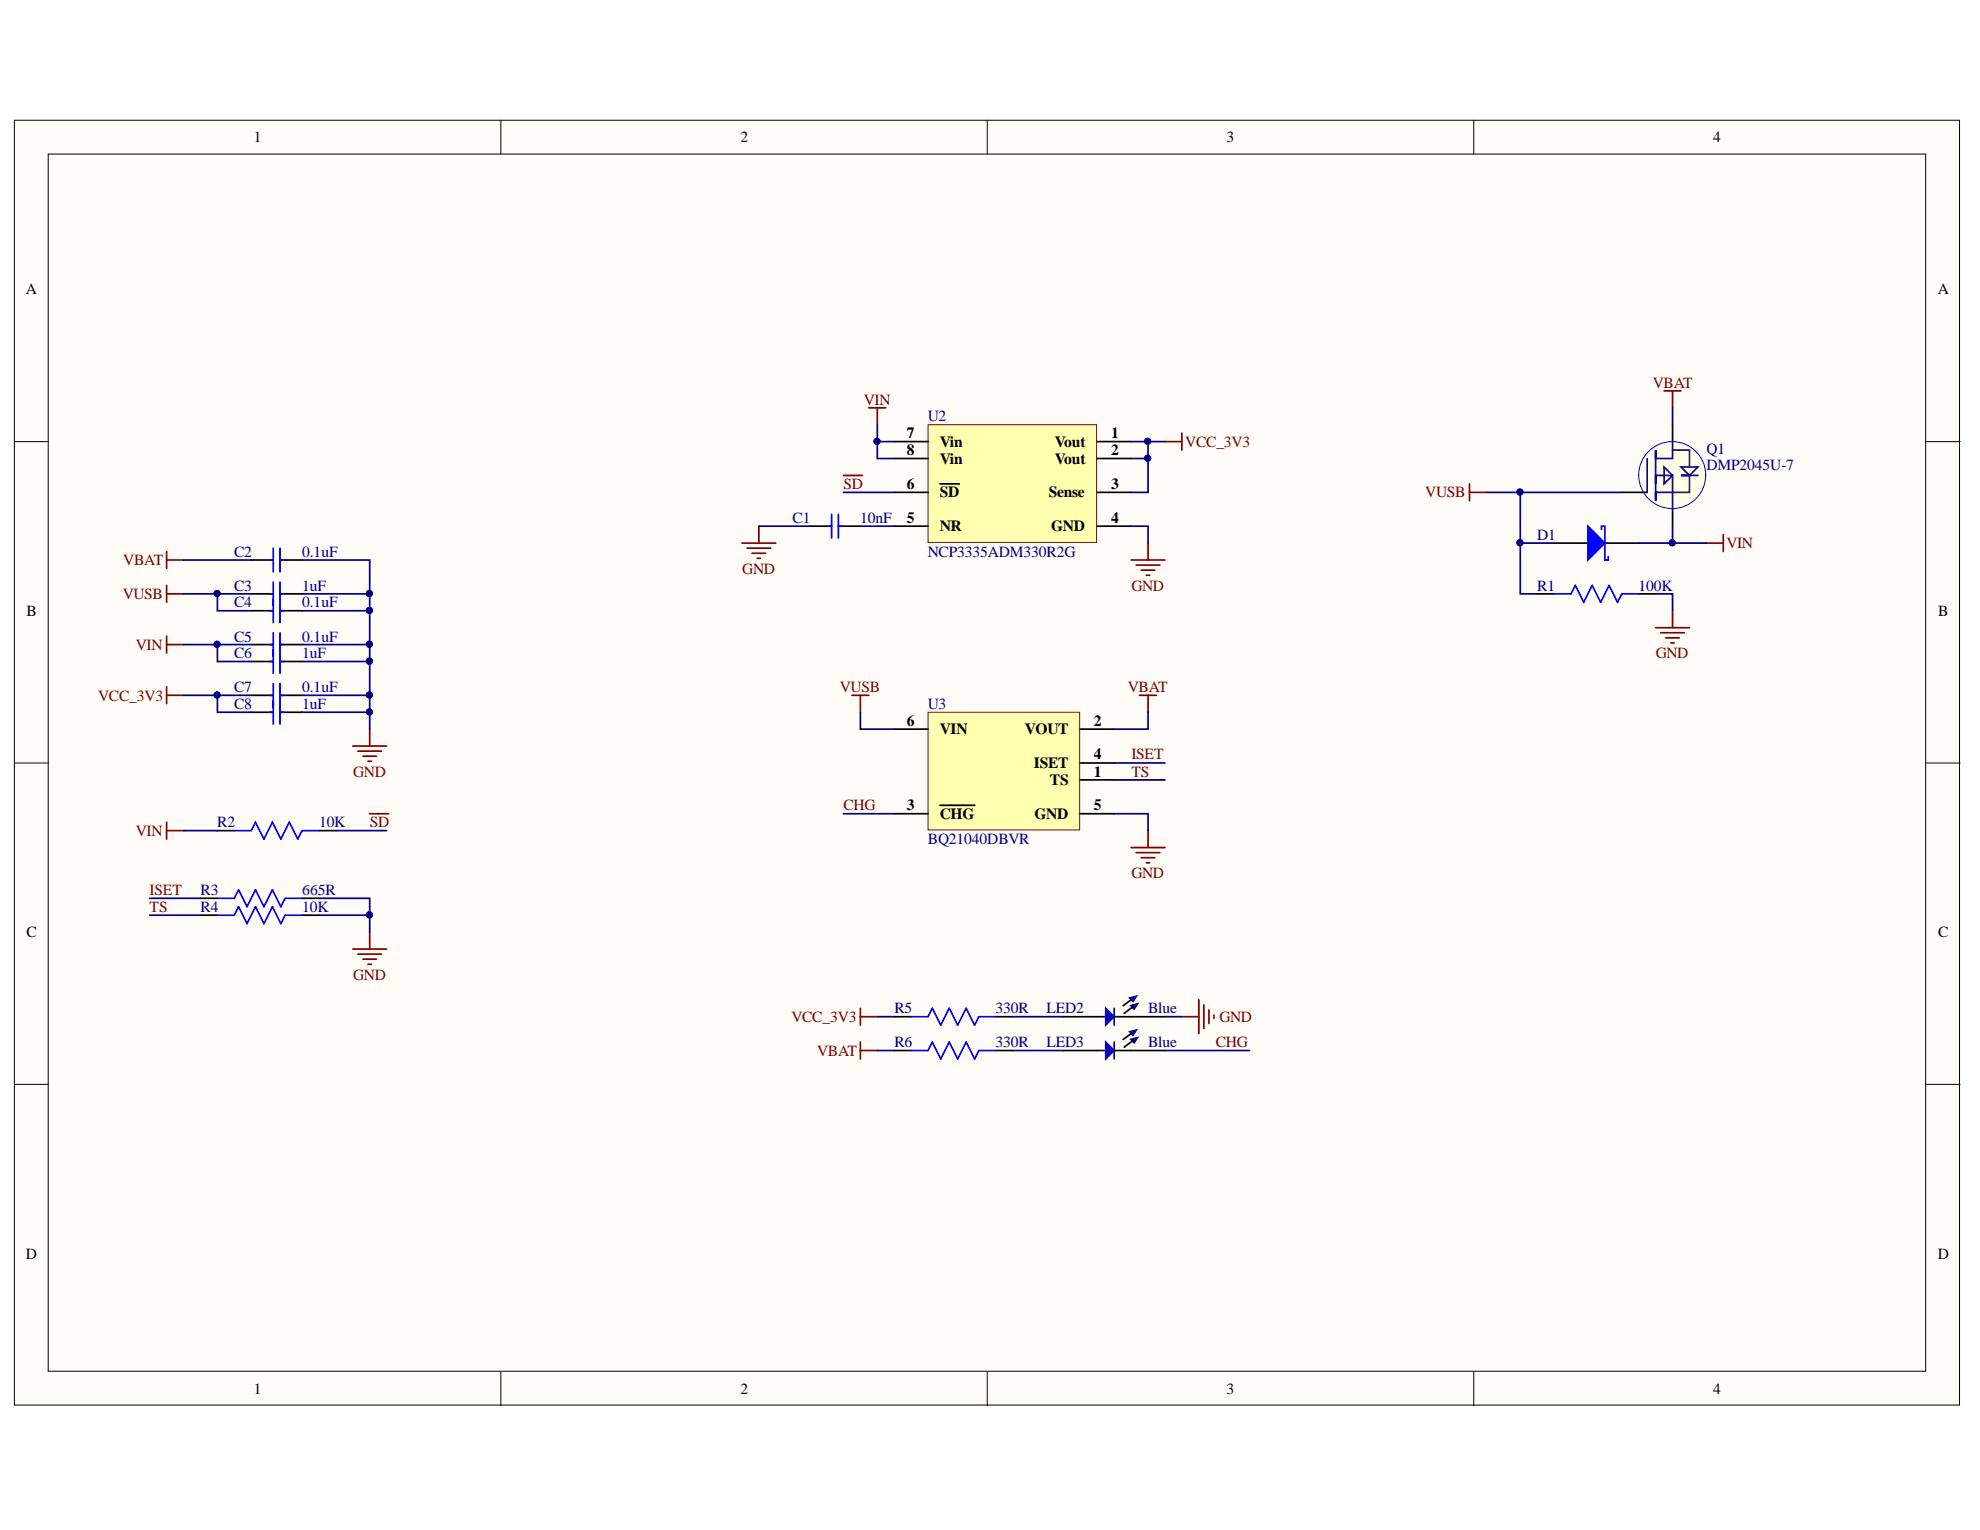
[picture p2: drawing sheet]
<svg xmlns="http://www.w3.org/2000/svg" width="279mm" height="216mm" viewBox="0 0 279 216" stroke-linecap="round" stroke-linejoin="round" font-family="sans-serif">
<g fill="#fffcf8" stroke="#000" stroke-width=".14">
<path d="M2 17h274.5v181.3h-274.5z"/>
<path d="M6.8 21.7h264.9v171.8h-264.9z"/>
</g>
<path d="M70.7 17v4.7M139.3 17v4.7M208 17v4.7M2 62.3h4.8M271.8 62.3h4.8M2 107.7h4.8M271.8 107.7h4.8M2 153h4.8M271.8 153h4.8M70.7 193.6v4.8M139.3 193.6v4.8M208 193.6v4.8" fill="none" stroke="#000" stroke-width=".14"/>
<path d="M234.8 55.2h2.4M236 55.2v2.3M207.4 68.3v2.4M207.4 69.5h2.4M240.8 76.6h2.4M243.2 75.4v2.4M233.6 88.6h4.8M234.3 89.3h3.4M235.1 90h1.9M235.8 90.7h.5M236 86.2v2.4" fill="none" stroke="#800000" stroke-width=".24"/>
<path d="M131 59.9h23.7v16.6h-23.7z" fill="#ffffb0" stroke="#800000" stroke-width=".14"/>
<g fill="none" stroke="#000" stroke-width=".24">
<path d="M35.5 79h3.1M39.5 79h3.1M114.2 74.3h3.2M118.3 74.3h3.1M126.2 62.3h4.8M126.2 64.7h4.8M126.2 69.5h4.8M126.2 74.3h4.8M132.6 68.3h2.8M154.8 62.3h4.8M154.8 64.7h4.8M154.8 69.5h4.8"/>
<path d="M154.8 74.3h4.8M35.5 83.8h3.1M35.5 86.2h3.1M35.5 91h3.1M35.5 93.3h3.1M35.5 98.1h3.1M39.5 83.8h3.1M39.5 86.2h3.1M39.5 91h3.1M39.5 93.3h3.1M39.5 98.1h3.1M30.7 117.2h2.4"/>
<path d="M35.5 100.5h3.1M39.5 100.5h3.1M45 117.2h2.4M126.2 143.5h2.4M126.2 148.2h2.4M140.5 143.5h2.4M140.5 148.2h2.4M150.1 143.5h5.9M159.6 143.5h4.8"/>
</g>
<g fill="none" stroke="#800000" stroke-width=".24">
<path d="M122.6 57.5h2.4M123.8 57.5v2.4M23.5 79h2.4M23.5 77.8v2.4M104.7 76.6h4.8M105.4 77.4h3.4M106.1 78.1h1.9M106.8 78.8h.5M107.1 74.3v2.3M119 67.1h2.7M159.6 79h4.8M160.3 79.7h3.4"/>
<path d="M162 76.6v2.4M164.4 62.3h2.4M166.8 61.1v2.4M23.5 82.6v2.4M23.5 89.8v2.4M23.5 96.9v2.4M23.5 91h2.4M23.5 98.1h2.4M23.5 83.8h2.4M120.2 98.1h2.4M121.4 98.1v2.4M160.8 98.1h2.4"/>
<path d="M161 80.5h2M161.8 81.2h.4M162 98.1v2.4M23.5 116v2.4M23.5 117.2h2.4M49.8 105.3h4.8M50.5 106h3.3M51.2 106.7h1.9M51.9 107.4h.5M52.2 102.9v2.4M52.2 114.8h2.6M159.6 119.6h4.8"/>
<path d="M162 117.2v2.4M49.8 133.9h4.8M50.5 134.6h3.3M51.2 135.4h1.9M51.9 136.1h.5M52.2 131.5v2.4M160.3 120.3h3.4M161 121h2M161.8 121.7h.4M121.4 143.5h2.4M121.4 142.3v2.4M121.4 147v2.4"/>
<path d="M121.4 148.2h2.4M166.8 143.5h2.4M169.2 141.1v4.8M169.9 141.8v3.3M170.6 142.5v1.9M171.3 143.2v.5"/>
</g>
<g fill="none" stroke="#00f" stroke-width=".24">
<path d="M38.1 79h.5M38.6 77.4v3.3M39.5 77.4v3.3M39.5 79h.5M116.9 74.3h.5M117.4 72.6v3.3M118.3 72.6v3.3M118.3 74.3h.5M38.1 83.8h.5M38.1 86.2h.5M38.1 91h.5M38.1 93.3h.5"/>
<path d="M38.1 98.1h.5M38.6 82.1v5.8M38.6 89.3v5.7M38.6 96.4v5.8M39.5 82.1v5.8M39.5 89.3v5.7M39.5 96.4v5.8M39.5 83.8h.5M39.5 86.2h.5M39.5 91h.5M39.5 93.3h.5M39.5 98.1h.5"/>
<path d="M33.1 117.2h2.4l.6-1.2 1.1 2.4 1.2-2.4 1.2 2.4 1.2-2.4 1.2 2.4 .6-1.2h2.4M38.1 100.5h.5M39.5 100.5h.5M128.6 143.5h2.4l.6-1.2 1.2 2.4 1.1-2.4 1.2 2.4 1.2-2.4 1.2 2.4 .6-1.2h2.4M128.6 148.2h2.4l.6-1.2 1.2 2.4 1.1-2.4 1.2 2.4 1.2-2.4 1.2 2.4 .6-1.2h2.4"/>
</g>
<path d="M156 142.3l1.2 1.2-1.2 1.2z" fill="#0c0087"/>
<path d="M156 142.3l1.2 1.2-1.2 1.2z" fill="none" stroke="#00f" stroke-width=".24"/>
<path d="M157.2 142.3v2.4" fill="none" stroke="#11037f" stroke-width=".24"/>
<path d="M157.2 143.5h2.4M159.6 141.1l-1.1 .8" fill="none" stroke="#000" stroke-width=".24"/>
<path d="M159.3 140.8l1.1-.3-.5 .9z" fill-rule="evenodd" fill="#0c0087"/>
<path d="M159.3 140.8l1.1-.3-.5 .9z" fill="none" stroke="#0c0087" stroke-width=".14"/>
<path d="M159.5 141.9l1.1-.3-.5 .8z" fill="#0c0087"/>
<path d="M159.5 141.9l1.1-.3-.5 .8z" fill="none" stroke="#0c0087" stroke-width=".14"/>
<path d="M150.1 148.2h5.9M159.6 148.2h4.8M159.8 142.1l-1.2 .9" fill="none" stroke="#000" stroke-width=".24"/>
<path d="M156 147l1.2 1.2-1.2 1.2z" fill="#0c0087"/>
<path d="M156 147l1.2 1.2-1.2 1.2z" fill="none" stroke="#00f" stroke-width=".24"/>
<path d="M157.2 147v2.4" fill="none" stroke="#11037f" stroke-width=".24"/>
<path d="M157.2 148.2h2.4M159.6 145.9l-1.1 .8" fill="none" stroke="#000" stroke-width=".24"/>
<path d="M159.3 145.6l1.1-.3-.5 .8z" fill-rule="evenodd" fill="#0c0087"/>
<path d="M159.3 145.6l1.1-.3-.5 .8z" fill="none" stroke="#0c0087" stroke-width=".14"/>
<path d="M159.5 146.6l1.1-.2-.5 .8z" fill="#0c0087"/>
<path d="M159.5 146.6l1.1-.2-.5 .8z" fill="none" stroke="#0c0087" stroke-width=".14"/>
<path d="M28.3 126.8h2.4M28.3 129.1h2.4M42.6 126.8h2.4M42.6 129.1h2.4M159.8 146.9l-1.2 .9" fill="none" stroke="#000" stroke-width=".24"/>
<path d="M30.7 126.8h2.4l.6-1.2 1.2 2.4 1.2-2.4 1.1 2.4 1.2-2.4 1.2 2.4 .6-1.2h2.4M30.7 129.1h2.4l.6-1.1 1.2 2.3 1.2-2.3 1.1 2.3 1.2-2.3 1.2 2.3 .6-1.2h2.4" fill="none" stroke="#00f" stroke-width=".24"/>
<path d="M131 100.5h21.4v16.6h-21.4z" fill="#ffffb0" stroke="#800000" stroke-width=".14"/>
<path d="M126.2 102.9h4.8M126.2 114.8h4.8M132.6 113.6h4.9M152.4 110.1h4.8M152.4 102.9h4.8M152.4 114.8h4.8M152.4 107.7h4.8" fill="none" stroke="#000" stroke-width=".24"/>
<circle cx="236" cy="67" r="4.7" fill="#ffffe8" stroke="#00f" stroke-width=".14"/>
<path d="M236 59.9v2.4M219.3 76.6h4.8M226.5 76.6h4.7M228.9 69.5h3.5M236 71.9v2.4" fill="none" stroke="#000" stroke-width=".24"/>
<path d="M232.4 64.7v4.8M233.6 68.3v2.4v-1.2h2.4v2.4M234.8 65.9l1.2 1.2-1.2 1.2zM236 62.3v2.4h-2.4v-1.2v4.8v-1.2h2.4v2.4M237.2 65.9h2.4l-1.2 1.2zM238.4 67.1h-1.2h2.4" fill="none" stroke="#0c0087" stroke-width=".24"/>
<path d="M236 63.5h2.4v2.4M238.4 67.1v2.4h-2.4" fill="none" stroke="#20124d" stroke-width=".24"/>
<path d="M224.1 74.3l2.4 2.3-2.4 2.4z" fill="#00f"/>
<path d="M224.1 74.3l2.4 2.3-2.4 2.4zM226 74.7v-.4h.5v4.7h.4v-.5M219.3 83.8h2.4l.6-1.2 1.2 2.4 1.2-2.4 1.2 2.4 1.2-2.4 1.2 2.4 .6-1.2h2.3" fill="none" stroke="#00f" stroke-width=".24"/>
<path d="M216.9 83.8h2.4M231.2 83.8h2.4" fill="none" stroke="#000" stroke-width=".24"/>
<g fill="none" stroke="#000080" stroke-width=".24">
<path d="M123.8 59.9v2.4M236 57.5v2.4M25.9 79h9.6M42.6 79h9.6v4.8M107.1 74.3h7.1M119 69.5h7.2M121.4 74.3h4.8M126.2 62.3h-2.4v2.4h2.4M159.6 62.3h4.8M159.6 74.3h2.4v2.3M162 62.3v2.4h-2.4M162 64.7v4.8h-2.4"/>
<path d="M209.8 69.5h4.7M214.5 76.6h4.8M228.9 69.5h-14.4v14.3h2.4M236 74.3v2.3h-4.8M236 76.6h4.8M25.9 91h9.6M25.9 98.1h9.6M25.9 83.8h4.8M30.7 91v2.3h4.8M30.7 98.1v2.4h4.8M35.5 83.8h-4.8v2.4h4.8M42.6 91h9.6v9.5h-9.6"/>
<path d="M42.6 83.8h9.6v2.4M42.6 86.2h9.6v4.8M42.6 98.1h9.6M42.6 93.3h9.6M233.6 83.8h2.4v2.4M25.9 117.2h4.8M47.4 117.2h7.2M52.2 100.5v2.4M119 114.8h7.2M121.4 100.5v2.4h4.8M157.2 114.8h4.8v2.4M157.2 110.1h7.2"/>
<path d="M157.2 107.7h7.2M162 100.5v2.4h-4.8M21.1 129.1h7.2M21.1 126.8h7.2M45 126.8h7.2v2.3h-7.2M52.2 129.1v2.4M123.8 143.5h2.4M123.8 148.2h2.4M142.9 143.5h7.2M142.9 148.2h7.2M164.4 143.5h2.4M164.4 148.2h11.9"/>
</g>
<g fill="#000080" stroke="#000080" stroke-width=".14">
<circle cx="214.5" cy="69.4" r=".43"/>
<circle cx="214.5" cy="76.6" r=".43"/>
<circle cx="236" cy="76.6" r=".43"/>
<circle cx="162" cy="62.3" r=".43"/>
<circle cx="162" cy="64.7" r=".43"/>
<circle cx="123.7" cy="62.3" r=".43"/>
<circle cx="30.6" cy="90.9" r=".43"/>
<circle cx="30.6" cy="98.1" r=".43"/>
<circle cx="52.1" cy="90.9" r=".43"/>
<circle cx="52.1" cy="93.3" r=".43"/>
<circle cx="52.1" cy="98.1" r=".43"/>
<circle cx="52.1" cy="100.5" r=".43"/>
<circle cx="52.1" cy="129.1" r=".43"/>
<circle cx="52.1" cy="83.8" r=".43"/>
<circle cx="52.1" cy="86.1" r=".43"/>
<circle cx="30.6" cy="83.8" r=".43"/>
</g>
<g font-size="2.2">
<text x="35.8" y="20.1">1</text>
<text x="104.5" y="20.1">2</text>
<text x="173.1" y="20.1">3</text>
<text x="241.8" y="20.1">4</text>
<text x="3.6" y="41.5">A</text>
<text x="273.4" y="41.5">A</text>
<text x="128" y="61.8">7</text>
<text x="128" y="64.3">8</text>
<text x="132.6" y="63.1">Vin</text>
<text x="132.6" y="65.4">Vin</text>
<text x="148.8" y="63.1">Vout</text>
<text x="148.8" y="65.4">Vout</text>
<text x="156.8" y="61.8">1</text>
<text x="156.8" y="64.3">2</text>
<text x="128" y="69">6</text>
<text x="132.6" y="70.2">SD</text>
<text x="148" y="70.2">Sense</text>
<text x="156.8" y="69">3</text>
<text x="128" y="73.8">5</text>
<text x="132.6" y="75">NR</text>
<text x="148.3" y="75">GND</text>
<text x="156.8" y="73.8">4</text>
<text x="3.7" y="86.9">B</text>
<text x="273.5" y="86.9">B</text>
<text x="128" y="102.4">6</text>
<text x="132.6" y="103.6">VIN</text>
<text x="144.6" y="103.6">VOUT</text>
<text x="154.3" y="102.4">2</text>
<text x="154.3" y="107.2">4</text>
<text x="145.9" y="108.4">ISET</text>
<text x="148.2" y="110.8">TS</text>
<text x="154.3" y="109.6">1</text>
<text x="128" y="114.3">3</text>
<text x="132.6" y="115.5">CHG</text>
<text x="146" y="115.5">GND</text>
<text x="154.3" y="114.3">5</text>
<text x="3.7" y="132.2">C</text>
<text x="273.5" y="132.2">C</text>
<text x="3.6" y="177.6">D</text>
<text x="273.4" y="177.6">D</text>
<text x="35.8" y="196.7">1</text>
<text x="104.5" y="196.7">2</text>
<text x="173.1" y="196.7">3</text>
<text x="241.8" y="196.7">4</text>
</g>
<g font-size="2.2" fill="#800000">
<text x="121.9" y="57.1">VIN</text>
<text x="233.2" y="54.7">VBAT</text>
<text x="167.3" y="63.1">VCC_3V3</text>
<text x="119" y="69">SD</text>
<text x="201.1" y="70.2">VUSB</text>
<text x="243.6" y="77.4">VIN</text>
<text x="17.4" y="79.7">VBAT</text>
<text x="104.7" y="81">GND</text>
<text x="159.7" y="83.3">GND</text>
<text x="17.3" y="84.5">VUSB</text>
<text x="19.2" y="91.7">VIN</text>
<text x="233.6" y="92.9">GND</text>
<text x="13.9" y="98.9">VCC_3V3</text>
<text x="118.5" y="97.6">VUSB</text>
<text x="159.1" y="97.6">VBAT</text>
<text x="159.7" y="107.2">ISET</text>
<text x="49.8" y="109.6">GND</text>
<text x="159.7" y="109.6">TS</text>
<text x="19.2" y="118">VIN</text>
<text x="52.2" y="116.7">SD</text>
<text x="119" y="114.3">CHG</text>
<text x="159.7" y="123.9">GND</text>
<text x="21.1" y="126.3">ISET</text>
<text x="21.1" y="128.7">TS</text>
<text x="49.8" y="138.2">GND</text>
<text x="111.7" y="144.2">VCC_3V3</text>
<text x="115.3" y="149">VBAT</text>
<text x="171.6" y="147.8">CHG</text>
<text x="172.1" y="144.2">GND</text>
</g>
<g font-size="2.2" fill="#000080">
<text x="130.9" y="59.5">U2</text>
<text x="240.8" y="64">Q1</text>
<text x="240.8" y="66.4">DMP2045U-7</text>
<text x="111.8" y="73.8">C1</text>
<text x="121.4" y="73.8">10nF</text>
<text x="216.9" y="76.2">D1</text>
<text x="33" y="78.5">C2</text>
<text x="33" y="83.3">C3</text>
<text x="42.7" y="78.5">0.1uF</text>
<text x="42.7" y="83.3">1uF</text>
<text x="130.9" y="78.5">NCP3335ADM330R2G</text>
<text x="216.9" y="83.3">R1</text>
<text x="231.2" y="83.3">100K</text>
<text x="33" y="85.7">C4</text>
<text x="42.7" y="85.7">0.1uF</text>
<text x="33" y="90.5">C5</text>
<text x="33" y="92.9">C6</text>
<text x="42.7" y="90.5">0.1uF</text>
<text x="42.7" y="92.9">1uF</text>
<text x="33" y="97.6">C7</text>
<text x="33" y="100.1">C8</text>
<text x="42.7" y="97.6">0.1uF</text>
<text x="42.7" y="100.1">1uF</text>
<text x="130.9" y="100.1">U3</text>
<text x="30.7" y="116.7">R2</text>
<text x="45" y="116.7">10K</text>
<text x="130.9" y="119.2">BQ21040DBVR</text>
<text x="28.3" y="126.3">R3</text>
<text x="28.3" y="128.7">R4</text>
<text x="42.7" y="126.3">665R</text>
<text x="42.7" y="128.7">10K</text>
<text x="126.2" y="143">R5</text>
<text x="140.5" y="143">330R</text>
<text x="147.7" y="143">LED2</text>
<text x="162" y="143">Blue</text>
<text x="126.2" y="147.8">R6</text>
<text x="140.5" y="147.8">330R</text>
<text x="147.7" y="147.8">LED3</text>
<text x="162" y="147.8">Blue</text>
</g>
</svg>
